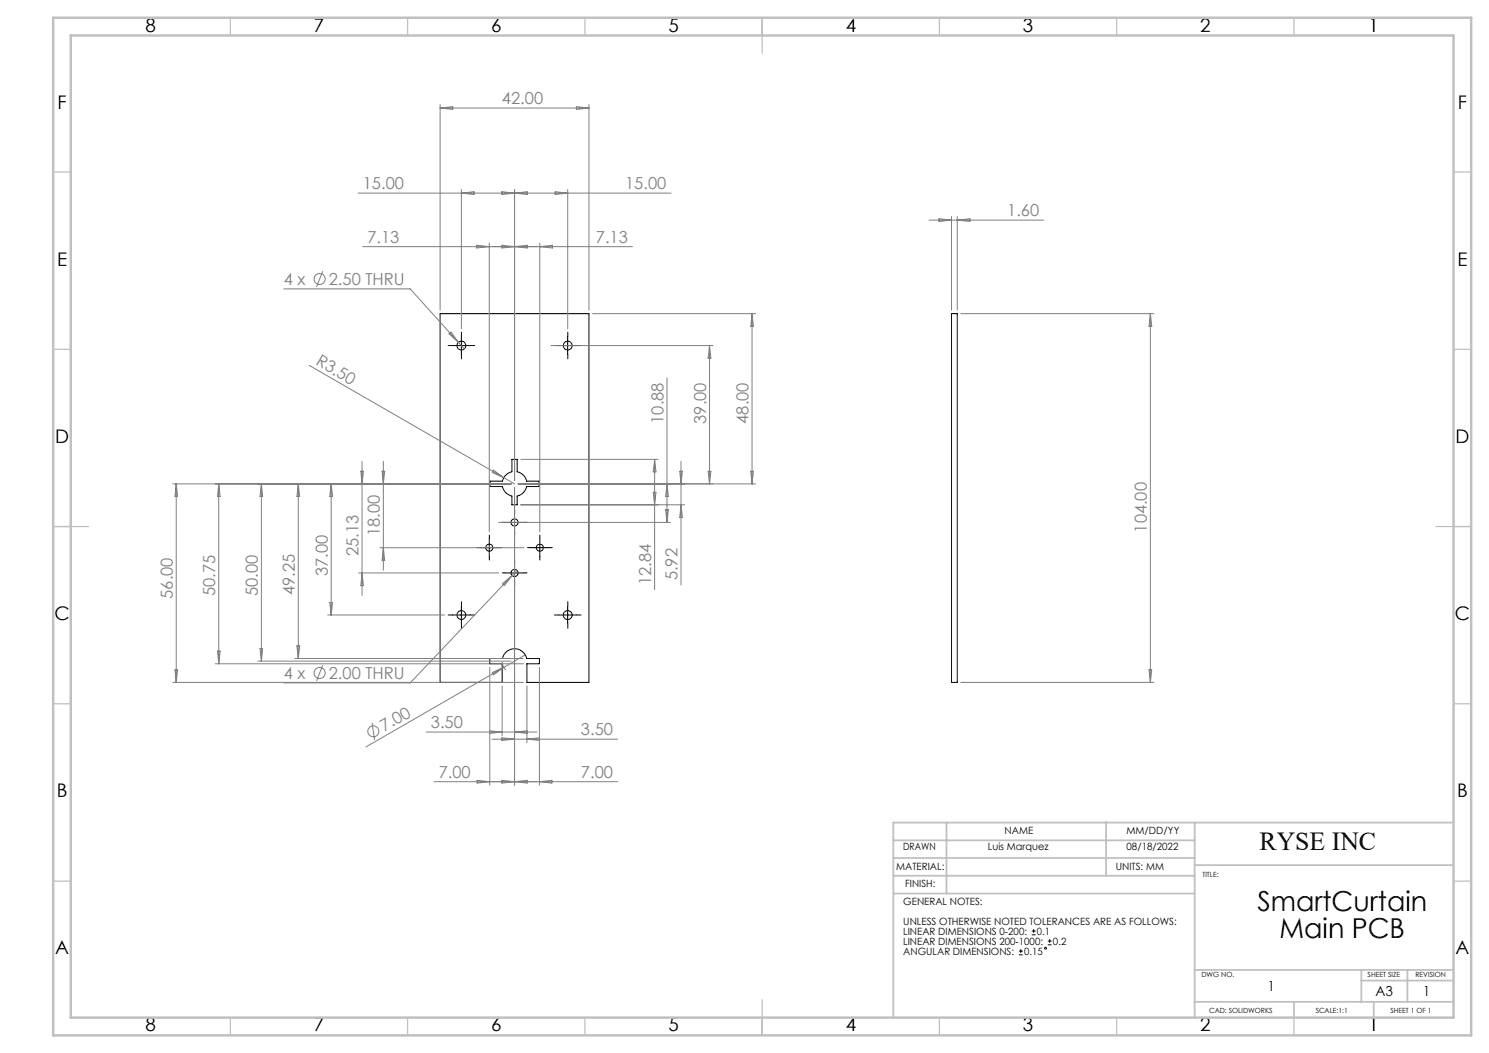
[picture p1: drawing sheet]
<svg xmlns="http://www.w3.org/2000/svg" width="420mm" height="297mm" viewBox="0 0 420 297" stroke-linecap="round" stroke-linejoin="round" font-family="sans-serif">
<g fill="none" stroke="#000" stroke-width=".28">
<path d="M124.1 88.5h42v104h-17.5v-5.3h3.6v-1.5h-3.6a3.5 3.5 0 0 0-3.5-2.7 3.5 3.5 0 0 0-3.4 2.7h-3.6v1.5h3.5v5.3h-17.5zM127.6 97.5h5M130.1 95v5M157.7 97.5h4.9M160.1 95v5M268.4 88.5h1.6v104h-1.6zM138.2 135.7h3.5a3.6 3.6 0 0 1 2.7-2.6v-3.5h1.5v3.5a3.6 3.6 0 0 1 2.7 2.6h3.4v1.5h-3.4a3.5 3.5 0 0 1-2.7 2.7v2.5h-1.5v-2.5a3.5 3.5 0 0 1-2.7-2.7h-3.5zM135.5 154.5h5M138 152v5M142.6 147.4h5M145.1 144.8v5.1M145.1 159.1v5"/>
<path d="M149.8 154.5h5M152.3 152v5M127.6 173.5h5M130.1 171v5M142.6 161.6h5M157.7 173.5h4.9M160.1 171v5M287.4 269.3h1.1M287.4 268.2h1.1M287.9 267.7v1.1M291 263.7h1.1M291 262.6h1.1"/>
<path d="M291.6 262.1v1M295.6 266.5h1M295.6 265.4h1M296.1 264.9v1.1"/>
<circle cx="130.1" cy="97.5" r="1.25"/>
<circle cx="160.1" cy="97.5" r="1.25"/>
<circle cx="138" cy="154.5" r="1"/>
<circle cx="145.1" cy="147.3" r="1"/>
<circle cx="152.3" cy="154.5" r="1"/>
<circle cx="130.1" cy="173.5" r="1.25"/>
<circle cx="145.1" cy="161.6" r="1"/>
<circle cx="160.1" cy="173.5" r="1.25"/>
<circle cx="294.9" cy="267.4" r=".26"/>
</g>
<g fill="none" stroke="#808080" stroke-width=".28">
<path d="M124.1 29.5v58M124.1 30.5h42M124.1 30.5l3.6-.4v.8zM162.6 30.1l3.5 .4-3.5 .4zM166.1 29.5v58M130.1 53.5v39.2M130.1 54.5l3.6-.4v.8zM141.6 54.1v.8l7.1-.8v.8zM145.1 53.5v82M156.6 54.1l3.5 .4-3.5 .4zM160.1 53.5v39.2M189.3 54.5h-88.3"/>
<path d="M91.1 76.5l-1.8 4.4M134.4 69.2l3.6 .4-3.6 .4zM138 68.5v81.5M141.6 69.2v.8l7.1-.8v.8zM152.3 68.5v81.5M152.3 69.6l3.5-.4v.8zM178.4 69.6h-76.1M262 62.1h32.4M264.9 61.7l3.5 .4-3.5 .4zM268.4 61.1v26.4M270 61.1v26.4M270 62.1l3.6-.4v.8z"/>
<path d="M80 81.5h35.7l13.6 15.1M126.6 94.2l.6-.5 2.1 2.9zM129.3 96.6l1.7 1.8M155.4 97.5h45.8M167.1 88.5h46M200.1 97.5v39M200.1 97.5l.4 3.5h-.8zM212.1 88.5l.4 3.5h-.7zM212.1 88.5v48M271 88.5h54.5M324.5 88.5v104M324.5 88.5l.4 3.5h-.8z"/>
<path d="M87.2 103l54.9 31.7M188.1 106.6v40.8M48.7 136.5h95.4M49.7 136.5v56M49.7 136.5l.4 3.5h-.7zM61.7 136.5l.4 3.5h-.8zM61.7 136.5v50.7M73.7 136.5l.4 3.5h-.8zM73.7 136.5v50M84.1 136.5l.4 3.5h-.8zM84.1 136.5v49.2M93.4 136.5l.4 3.5h-.8z"/>
<path d="M93.4 136.5v37M101.8 132.9h.7l-.4 3.6zM102.1 130.1v37.9M107.8 132.9h.7l-.4 3.6zM108.1 130.1v30.7M139.2 132.6l2.9 2.1-3.2-1.4zM142.1 134.7l3 1.8M145.1 137.5v84M146.2 136.5h66.9M146.9 129.6h38.7M184.3 138.8h.7l-.4 3.6zM184.6 129.6v36.7"/>
<path d="M184.6 129.6l.4 3.5h-.7zM188.1 136.5l.4 3.5h-.8zM191.7 132.9h.8l-.4 3.6zM192.1 130.1v34.9M199.7 132.9h.8l-.4 3.6zM211.8 132.9h.7l-.4 3.6zM107.1 154.5h40.7M108.1 154.5l.4 3.5h-.7zM140.7 147.4h48.4M146.9 142.4h46.2M187.7 143.8h.8l-.4 3.6zM192.1 142.4l.4 3.5h-.8z"/>
<path d="M92.4 173.5h33M93 169.9h.8l-.4 3.6zM101.1 161.6h39.6M102.1 161.6l.4 3.6h-.7zM141.7 164.6l2.8-2.3-2.2 2.9zM144.5 162.3l-28.8 30.3h-35.7M145.8 160.9l-1.3 1.4M48.7 192.5h98.9M49.4 188.9h.7l-.4 3.6zM60.7 187.2h86.9M61.3 183.7h.8l-.4 3.5zM72.7 186.5h71.4"/>
<path d="M73.3 182.9h.8l-.4 3.6zM83.1 185.7h64.5M83.7 182.2h.8l-.4 3.5zM91.1 187.6l-1.8 4.4M138.1 188.2v33.3M138.9 189.7l3.2-1.5-2.9 2.1zM141.6 186.7a3.3 3.3 0 0 0 1.1 2.3M141.6 193.5v14M142.1 188.2l-38.9 22.5M148.2 184.7l-6.1 3.5M148.6 193.5v16M152.2 188.2v33.3"/>
<path d="M271 192.5h54.5M324.1 188.9h.8l-.4 3.6zM105 203.9l.7 4.7M120.2 206.5h31.3M138.1 206.1l3.5 .4-3.5 .4zM138.8 208.5h35.4M141.6 208.1l3.5 .4-3.5 .3zM145.1 206.5l3.6-.4v.8zM152.2 208.1l-3.6 .4 3.6 .3M122.4 220.5h51.8M134.6 220.1l3.5 .4-3.5 .4zM141.6 220.1l7.1 .8v-.8l-7.1 .8z"/>
<path d="M152.2 220.5l3.5-.4v.8z"/>
<circle cx="90.2" cy="78.7" r="1.55"/>
<circle cx="90.2" cy="189.8" r="1.55"/>
<circle cx="105.3" cy="206.3" r="1.55"/>
</g>
<g fill="none" stroke="#000" stroke-width=".28" stroke-dasharray="15.2 1.3 1.3 1.3">
<path d="M127.7 97.5h-1.3M130.2 95v-1.3M130.2 100v1.2M132.7 97.5h1.2M157.7 97.5h-1.3M160.2 95v-1.3M160.2 100v1.2M162.7 97.5h1.2M135.5 154.5h-1M138 152v-1M138 157v1M140.5 154.5h1"/>
<path d="M142.7 147.3h-1M145.2 159.1v-1M145.2 144.8v-1M145.2 149.8v1M147.7 147.3h1M149.8 154.5h-1M152.3 152v-1M152.3 157v1M154.8 154.5h1M127.7 173.5h-1.3M130.2 171v-1.3M130.2 176v1.2"/>
<path d="M132.7 173.5h1.2M142.7 161.6h-1M145.2 164.1v1M147.7 161.6h1M157.7 173.5h-1.3M160.2 171v-1.3M160.2 176v1.2M162.7 173.5h1.2"/>
</g>
<g fill="none" stroke="#c0c0c0" stroke-width=".35">
<path d="M65 5v5M115 5v5M165 5v5M215 5v10M265 5v5M315 5v5M365 5v5M15 48.5h5M410 48.5h5M15 98.5h5M410 98.5h5M15 148.5h10"/>
<path d="M405 148.5h10M15 198.5h5M410 198.5h5M15 248.5h5M410 248.5h5M65 287v5M115 287v5M165 287v5M215 282v10M265 287v5M315 287v5M365 287v5"/>
</g>
<g fill="none" stroke="#c0c0c0" stroke-width=".5">
<path d="M252 237h85M267 232v20M312 231.8v15.2M337 232v54.8M410 232h-158v55M252 252h85M252 247h85M252 242h85M337 244h73M337 273.6h73M384 273.6v9M384 276.6h26"/>
<path d="M397 273.6v9M337 282.6h73M365 282.6v4.4M387.5 282.8v4.2"/>
</g>
<path d="M15 5h400v287h-400zM20 10h390v277h-390z" fill="none" stroke="#c0c0c0" stroke-width=".7"/>
<g font-size="7.8">
<text x="354.7" y="256.9">SmartCurtain</text>
<text x="360.9" y="264.6">Main PCB</text>
</g>
<text font-size="7.3" x="355.3" y="239.7">RYSE INC</text>
<g font-size="5.3">
<text x="41" y="8.9">8</text>
<text x="88.5" y="8.9">7</text>
<text x="138.5" y="8.9">6</text>
<text x="188.5" y="8.9">5</text>
<text x="238.5" y="8.9">4</text>
<text x="288.5" y="8.9">3</text>
<text x="338.5" y="8.9">2</text>
<text x="386" y="8.9">1</text>
<text x="16.2" y="30.7">F</text>
<text x="411.2" y="30.7">F</text>
<text x="16.1" y="74.9">E</text>
<text x="411.1" y="74.9">E</text>
<text x="15.5" y="124.9">D</text>
<text x="410.5" y="124.9">D</text>
<text x="15.4" y="174.9">C</text>
<text x="410.4" y="174.9">C</text>
<text x="16" y="224.9">B</text>
<text x="411" y="224.9">B</text>
<text x="15.5" y="269.2">A</text>
<text x="410.5" y="269.2">A</text>
<text x="41" y="290.9">8</text>
<text x="88.5" y="290.9">7</text>
<text x="138.5" y="290.9">6</text>
<text x="188.5" y="290.9">5</text>
<text x="238.5" y="290.9">4</text>
<text x="288.5" y="290.9">3</text>
<text x="338.5" y="290.9">2</text>
<text x="386" y="290.9">1</text>
</g>
<g font-size="4.7" fill="#808080">
<text x="141.6" y="29.4">42.00</text>
<text x="102.3" y="53.4">15.00</text>
<text x="176.3" y="53.4">15.00</text>
<text x="284.1" y="61">1.60</text>
<text x="103.6" y="68.5">7.13</text>
<text x="168.1" y="68.5">7.13</text>
<text x="80.1" y="80.4">4 x</text>
<text x="92.7" y="80.4">2.50 THRU</text>
<text x="88.9" y="102.8" transform="rotate(30 88.9 102.8)">R3.50</text>
<text x="187.1" y="119.5" transform="rotate(-90 187.1 119.5)">10.88</text>
<text x="199.1" y="119.5" transform="rotate(-90 199.1 119.5)">39.00</text>
<text x="211.1" y="119.5" transform="rotate(-90 211.1 119.5)">48.00</text>
<text x="107.1" y="151.3" transform="rotate(-90 107.1 151.3)">18.00</text>
<text x="323.5" y="150.2" transform="rotate(-90 323.5 150.2)">104.00</text>
<text x="101.1" y="156.8" transform="rotate(-90 101.1 156.8)">25.13</text>
<text x="83.1" y="167.8" transform="rotate(-90 83.1 167.8)">49.25</text>
<text x="92.4" y="162.5" transform="rotate(-90 92.4 162.5)">37.00</text>
<text x="183.6" y="165" transform="rotate(-90 183.6 165)">12.84</text>
<text x="191.1" y="163.7" transform="rotate(-90 191.1 163.7)">5.92</text>
<text x="48.7" y="168.9" transform="rotate(-90 48.7 168.9)">56.00</text>
<text x="60.7" y="168.1" transform="rotate(-90 60.7 168.1)">50.75</text>
<text x="72.7" y="168.1" transform="rotate(-90 72.7 168.1)">50.00</text>
<text x="80.1" y="191.5">4 x</text>
<text x="92.7" y="191.5">2.00 THRU</text>
<text x="108.4" y="206.5" transform="rotate(-30 108.4 206.5)">7.00</text>
<text x="121.5" y="205.5">3.50</text>
<text x="163.9" y="207.4">3.50</text>
<text x="123.7" y="219.4">7.00</text>
<text x="163.9" y="219.4">7.00</text>
</g>
<g font-size="3.9">
<text x="357.6" y="279.6">1</text>
<text x="388" y="280.8">A3</text>
<text x="401.4" y="280.9">1</text>
</g>
<g font-size="2.8">
<text x="254.8" y="239.8">DRAWN</text>
<text x="278.6" y="239.8">Luis Marquez</text>
<text x="283.3" y="235.2">NAME</text>
<text x="317.8" y="235.2">MM/DD/YY</text>
<text x="317.8" y="239.8">08/18/2022</text>
<text x="252.8" y="245.3">MATERIAL:</text>
<text x="314.7" y="245.4">UNITS: MM</text>
<text x="255.4" y="250.2">FINISH:</text>
<text x="254.8" y="255.2">GENERAL NOTES:</text>
<text x="254.8" y="260.8">UNLESS OTHERWISE NOTED TOLERANCES ARE AS FOLLOWS:</text>
<text x="254.8" y="263.6">LINEAR DIMENSIONS 0-200:</text>
<text x="292.5" y="263.6">0.1</text>
<text x="254.8" y="269.3">ANGULAR DIMENSIONS:</text>
<text x="254.8" y="266.5">LINEAR DIMENSIONS 200-1000:</text>
<text x="288.9" y="269.3">0.15</text>
<text x="297" y="266.5">0.2</text>
</g>
<g font-size="2">
<text x="339.2" y="247.5">TITLE:</text>
<text x="338.9" y="275.5">DWG NO.</text>
<text x="385.8" y="275.5">SHEET SIZE</text>
<text x="399.3" y="275.5">REVISION</text>
<text x="341" y="285.6">CAD: SOLIDWORKS</text>
<text x="371.1" y="285.6">SCALE:1:1</text>
<text x="392.2" y="285.6">SHEET 1 OF 1</text>
</g>
</svg>
